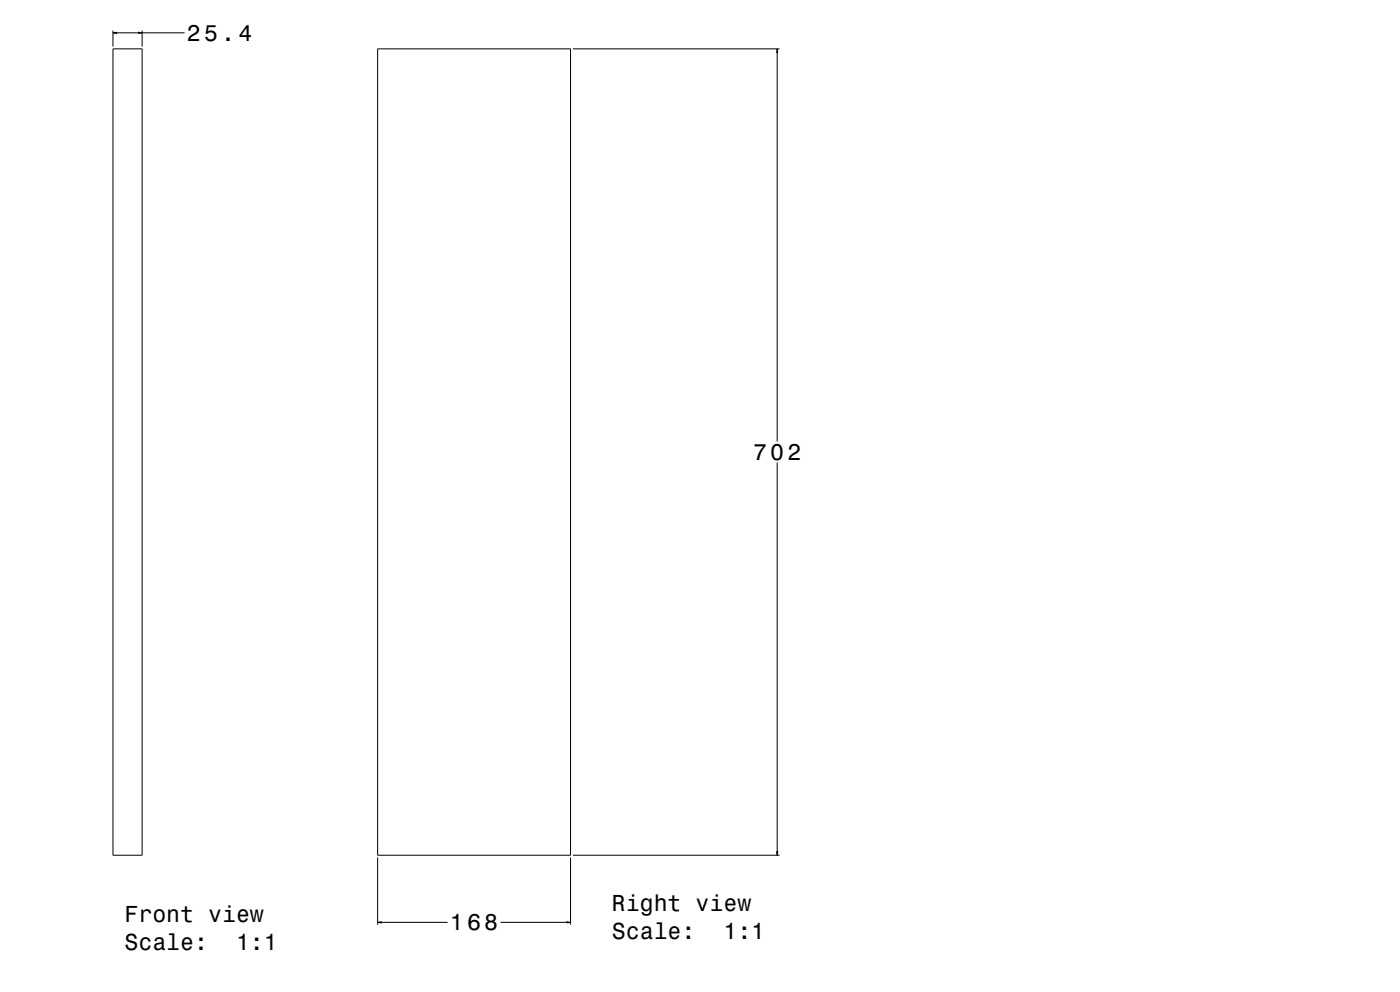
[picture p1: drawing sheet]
<svg xmlns="http://www.w3.org/2000/svg" width="1219mm" height="864mm" viewBox="0 0 1219 864" stroke-linecap="round" stroke-linejoin="round" font-family="sans-serif">
<g fill="none" stroke="#000" stroke-width=".87">
<path d="M98 29l4-1v1zM98 27v14M102 29h19M121 28l3 1h-3zM124 27v14M124 29h37M98 43h26v702h-26zM329 43h168v702h-168zM499 43h180M677 43v3h-1zM677 46v338M677 403v338"/>
<path d="M329 747v58M497 747v58M499 745h180M676 741h1v4zM329 803l3-1v1zM332 803h58M436 803h58M494 802l3 1h-3z"/>
</g>
<g fill="#000">
<path d="M98 29l4-1v1z" fill-rule="evenodd"/>
<path d="M121 28l3 1h-3z" fill-rule="evenodd"/>
<path d="M677 43v3h-1z" fill-rule="evenodd"/>
<path d="M676 741h1v4z" fill-rule="evenodd"/>
<path d="M329 803l3-1v1z" fill-rule="evenodd"/>
<path d="M494 802l3 1h-3z" fill-rule="evenodd"/>
</g>
<g font-size="20.2">
<text x="163" y="36">25.4</text>
<text x="656" y="401">702</text>
<text x="533" y="793">Right view</text>
<text x="108" y="803">Front view</text>
<text x="392" y="810">168</text>
<text x="533" y="817">Scale:</text>
<text x="630" y="817">1:1</text>
<text x="108" y="827">Scale:</text>
<text x="206" y="827">1:1</text>
</g>
</svg>
